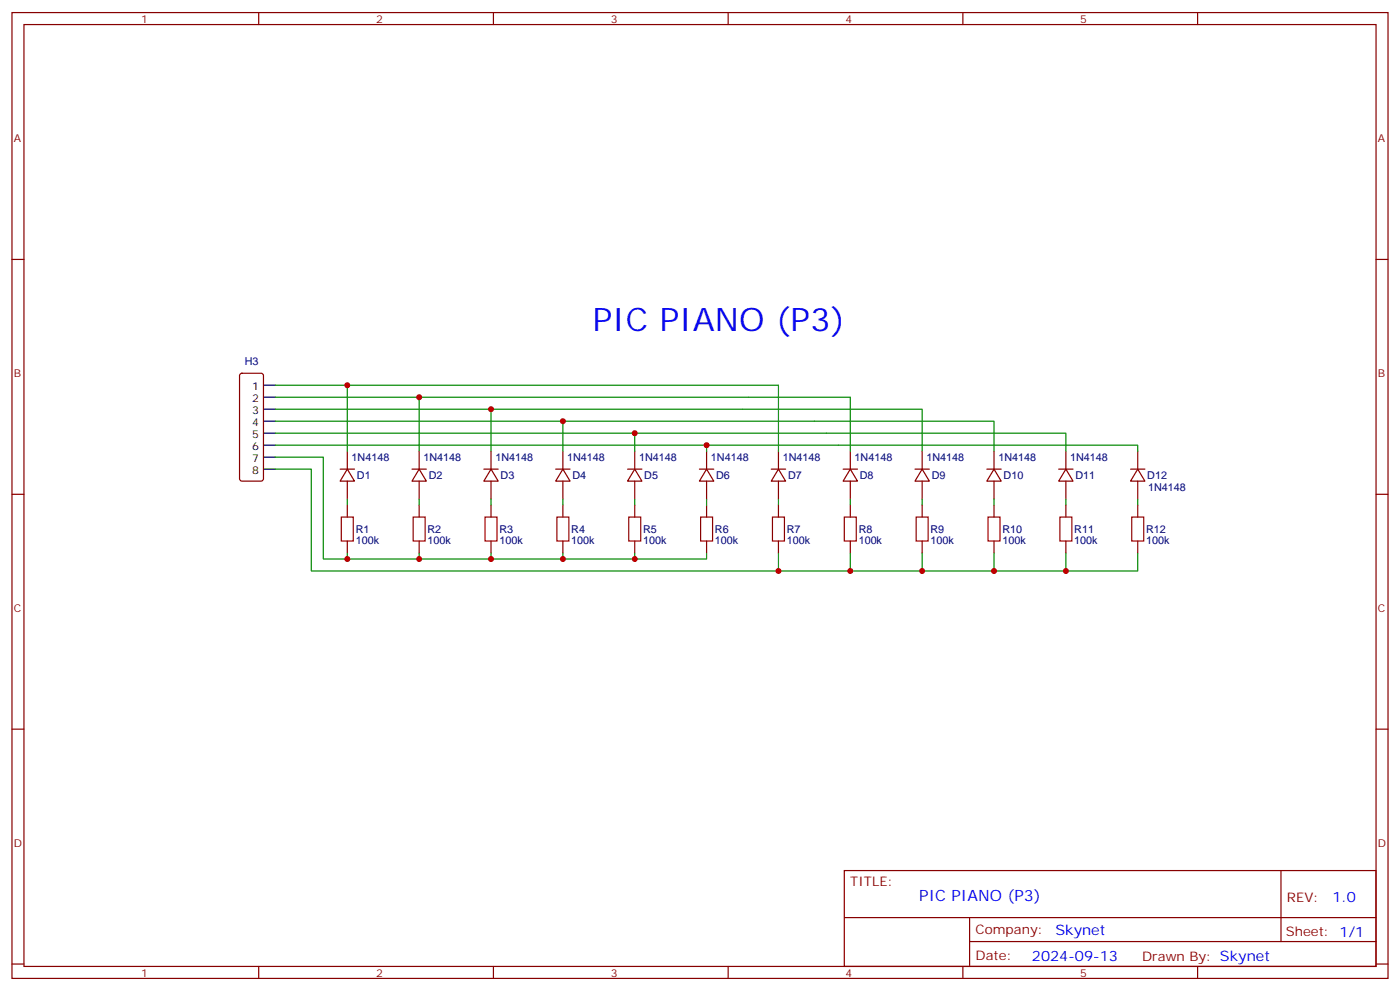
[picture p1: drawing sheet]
<svg xmlns="http://www.w3.org/2000/svg" width="412mm" height="292mm" viewBox="0 0 412 292" stroke-linecap="round" stroke-linejoin="round" font-family="sans-serif">
<g fill="none" stroke="#870000" stroke-width=".35">
<path d="M3.5 3.7h405.4v284.3h-405.4zM7.1 7.2h398.2v277.3h-398.2zM76.2 3.7v3.5M145.3 3.7v3.5M214.5 3.7v3.5M283.6 3.7v3.5M352.8 3.7v3.5M3.5 76.4h3.6M405.3 76.4h3.6M70.8 110.1l.5-.2h5.6l.5 .2 .2 .5v30.3l-.2 .5-.5 .2h-5.6l-.5-.2-.2-.5v-30.3zM100.2 138.1h4.2M102.3 138.1l2.1 3.5h-4.2z"/>
<path d="M102.3 132.8v5.3M121.4 138.1h4.2M123.5 138.1l2.1 3.5h-4.2zM123.5 132.8v5.3M142.5 138.1h4.3M144.6 138.1l2.2 3.5h-4.3zM144.6 132.8v5.3M163.7 138.1h4.2M165.8 138.1l2.1 3.5h-4.2zM165.8 132.8v5.3M184.9 138.1h4.2M187 138.1l2.1 3.5h-4.2z"/>
<path d="M187 132.8v5.3M206 138.1h4.3M208.1 138.1l2.2 3.5h-4.3zM208.1 132.8v5.3M227.2 138.1h4.2M229.3 138.1l2.1 3.5h-4.2zM229.3 132.8v5.3M248.4 138.1h4.2M250.5 138.1l2.1 3.5h-4.2zM250.5 132.8v5.3M269.5 138.1h4.3M271.6 138.1l2.2 3.5h-4.3z"/>
<path d="M271.6 132.8v5.3M290.7 138.1h4.2M292.8 138.1l2.1 3.5h-4.2zM292.8 132.8v5.3M311.9 138.1h4.2M314 138.1l2.1 3.5h-4.2zM314 132.8v5.3M333 138.1h4.3M335.1 138.1l2.2 3.5h-4.3zM335.1 132.8v5.3M3.5 145.5h3.6M102.3 141.6v5.3"/>
<path d="M102.3 148.7v3.5M102.3 159.3v3.5M123.5 141.6v5.3M123.5 148.7v3.5M123.5 159.3v3.5M144.6 141.6v5.3M144.6 148.7v3.5M144.6 159.3v3.5M165.8 141.6v5.3M165.8 148.7v3.5M165.8 159.3v3.5M187 141.6v5.3"/>
<path d="M187 148.7v3.5M187 159.3v3.5M208.1 141.6v5.3M208.1 148.7v3.5M208.1 159.3v3.5M229.3 141.6v5.3M229.3 148.7v3.5M229.3 159.3v3.5M250.5 141.6v5.3M250.5 148.7v3.5M250.5 159.3v3.5M271.6 141.6v5.3"/>
<path d="M271.6 148.7v3.5M271.6 159.3v3.5M292.8 141.6v5.3M292.8 148.7v3.5M292.8 159.3v3.5M314 141.6v5.3M314 148.7v3.5M314 159.3v3.5M335.1 141.6v5.3M335.1 148.7v3.5M335.1 159.3v3.5M405.3 145.5h3.6"/>
<path d="M3.5 214.7h3.6M405.3 214.7h3.6M248.7 256.3h156.6v28.2h-156.6zM377.3 256.3v20.9M248.7 270.1h156.5M285.6 277.2h119.6M285.6 270.1v14.2M3.5 283.8h3.6M76.2 284.5v3.5M145.3 284.5v3.5M214.5 284.5v3.5M283.6 284.5v3.5"/>
<path d="M352.8 284.5v3.5M405.3 283.8h3.6"/>
</g>
<g fill="none" stroke="#008700" stroke-width=".35">
<path d="M81.1 116.9h42.4M81.1 113.4h21.2M81.1 134.6h14.1v30h112.9v-1.8M81.1 138.1h10.6v30h243.4v-5.3M81.1 131.1h127M81.1 127.5h105.9M81.1 124h84.7M81.1 120.5h63.5M102.3 132.8v-19.4h127v19.4M123.5 132.8v-15.9h127v15.9M144.6 132.8v-12.3h127v12.3M165.8 132.8v-8.8h127v8.8"/>
<path d="M187 132.8v-5.3h127v5.3M208.1 132.8v-1.7h127v1.7M102.3 146.9v1.8M123.5 146.9v1.8M144.6 146.9v1.8M165.8 146.9v1.8M187 146.9v1.8M208.1 146.9v1.8M229.3 146.9v1.8M250.5 146.9v1.8M271.6 146.9v1.8M292.8 146.9v1.8"/>
<path d="M314 146.9v1.8M335.1 146.9v1.8M102.3 162.8v1.8M123.5 162.8v1.8M144.6 162.8v1.8M165.8 162.8v1.8M187 162.8v1.8M229.3 162.8v5.3M250.5 162.8v5.3M271.6 162.8v5.3M292.8 162.8v5.3M314 162.8v5.3"/>
</g>
<path d="M77.6 113.4h3.5M77.6 116.9h3.5M77.6 120.5h3.5M77.6 124h3.5M77.6 127.5h3.5M77.6 131.1h3.5M77.6 134.6h3.5M77.6 138.1h3.5" fill="none" stroke="#000" stroke-width=".35"/>
<path d="M100.5 152.2h3.6v7.1h-3.6zM121.7 152.2h3.5v7.1h-3.5zM142.9 152.2h3.5v7.1h-3.5zM164 152.2h3.6v7.1h-3.6zM185.2 152.2h3.5v7.1h-3.5zM206.4 152.2h3.5v7.1h-3.5zM227.5 152.2h3.6v7.1h-3.6zM248.7 152.2h3.5v7.1h-3.5zM269.9 152.2h3.5v7.1h-3.5zM291 152.2h3.6v7.1h-3.6zM312.2 152.2h3.5v7.1h-3.5zM333.4 152.2h3.5v7.1h-3.5z" fill="none" stroke="#a10000" stroke-width=".35"/>
<g fill="#c00">
<circle cx="314" cy="168.1" r=".88"/>
<circle cx="292.8" cy="168.1" r=".88"/>
<circle cx="271.6" cy="168.1" r=".88"/>
<circle cx="250.5" cy="168.1" r=".88"/>
<circle cx="229.3" cy="168.1" r=".88"/>
<circle cx="102.3" cy="164.6" r=".88"/>
<circle cx="123.5" cy="164.6" r=".88"/>
<circle cx="144.6" cy="164.6" r=".88"/>
<circle cx="165.8" cy="164.6" r=".88"/>
<circle cx="187" cy="164.6" r=".88"/>
<circle cx="208.1" cy="131.1" r=".88"/>
<circle cx="187" cy="127.5" r=".88"/>
<circle cx="165.8" cy="124" r=".88"/>
<circle cx="144.6" cy="120.5" r=".88"/>
<circle cx="123.5" cy="116.9" r=".88"/>
<circle cx="102.3" cy="113.4" r=".88"/>
</g>
<text font-size="9.5" fill="#00f" x="174.6" y="97.5">PIC PIANO (P3)</text>
<text font-size="4.6" fill="#00f" x="270.8" y="265.3">PIC PIANO (P3)</text>
<g font-size="4.2" fill="#00f">
<text x="392.5" y="265.6">1.0</text>
<text x="310.9" y="275.1">Skynet</text>
<text x="304" y="282.9">2024-09-13</text>
</g>
<g font-size="3.9" fill="#800">
<text x="250.5" y="260.9">TITLE:</text>
<text x="379.1" y="265.6">REV:</text>
<text x="287.4" y="275.1">Company:</text>
<text x="378.7" y="275.7">Sheet: 1/1</text>
<text x="287.4" y="282.8">Date:</text>
<text x="336.4" y="282.8">Drawn By: Skynet</text>
</g>
<g font-size="3.2" fill="#800">
<text x="41.6" y="6.7">1</text>
<text x="110.8" y="6.7">2</text>
<text x="179.9" y="6.7">3</text>
<text x="249.1" y="6.7">4</text>
<text x="318.2" y="6.7">5</text>
<text x="4.1" y="41.8">A</text>
<text x="405.9" y="41.8">A</text>
<text x="4.1" y="110.9">B</text>
<text x="405.9" y="110.9">B</text>
<text x="4.1" y="180.1">C</text>
<text x="405.9" y="180.1">C</text>
<text x="4.1" y="249.2">D</text>
<text x="405.9" y="249.2">D</text>
<text x="41.6" y="287.5">1</text>
<text x="110.8" y="287.5">2</text>
<text x="179.9" y="287.5">3</text>
<text x="249.1" y="287.5">4</text>
<text x="318.2" y="287.5">5</text>
</g>
<g font-size="3.2" fill="#000080">
<text x="72.1" y="107.5">H3</text>
<text x="103.6" y="135.7">1N4148</text>
<text x="124.7" y="135.7">1N4148</text>
<text x="145.9" y="135.7">1N4148</text>
<text x="167.1" y="135.7">1N4148</text>
<text x="188.2" y="135.7">1N4148</text>
<text x="209.4" y="135.7">1N4148</text>
<text x="230.6" y="135.7">1N4148</text>
<text x="251.7" y="135.7">1N4148</text>
<text x="272.9" y="135.7">1N4148</text>
<text x="294.1" y="135.7">1N4148</text>
<text x="315.2" y="135.7">1N4148</text>
<text x="105.1" y="141">D1</text>
<text x="126.3" y="141">D2</text>
<text x="147.5" y="141">D3</text>
<text x="168.6" y="141">D4</text>
<text x="189.8" y="141">D5</text>
<text x="211" y="141">D6</text>
<text x="232.1" y="141">D7</text>
<text x="253.3" y="141">D8</text>
<text x="274.5" y="141">D9</text>
<text x="295.6" y="141">D10</text>
<text x="316.8" y="141">D11</text>
<text x="338" y="141">D12</text>
<text x="338.2" y="144.5">1N4148</text>
<text x="104.8" y="160.1">100k</text>
<text x="104.8" y="156.9">R1</text>
<text x="125.9" y="160.1">100k</text>
<text x="125.9" y="156.9">R2</text>
<text x="147.1" y="160.1">100k</text>
<text x="147.1" y="156.9">R3</text>
<text x="168.3" y="160.1">100k</text>
<text x="168.3" y="156.9">R4</text>
<text x="189.4" y="160.1">100k</text>
<text x="189.4" y="156.9">R5</text>
<text x="210.6" y="160.1">100k</text>
<text x="210.6" y="156.9">R6</text>
<text x="231.8" y="160.1">100k</text>
<text x="231.8" y="156.9">R7</text>
<text x="252.9" y="160.1">100k</text>
<text x="252.9" y="156.9">R8</text>
<text x="274.1" y="160.1">100k</text>
<text x="274.1" y="156.9">R9</text>
<text x="295.3" y="160.1">100k</text>
<text x="295.3" y="156.9">R10</text>
<text x="316.4" y="160.1">100k</text>
<text x="316.4" y="156.9">R11</text>
<text x="337.6" y="160.1">100k</text>
<text x="337.6" y="156.9">R12</text>
</g>
<g font-size="3.2">
<text x="74.3" y="114.8">1</text>
<text x="74.3" y="118.4">2</text>
<text x="74.3" y="121.9">3</text>
<text x="74.3" y="125.4">4</text>
<text x="74.3" y="128.9">5</text>
<text x="74.3" y="132.5">6</text>
<text x="74.3" y="136">7</text>
<text x="74.3" y="139.5">8</text>
</g>
</svg>
